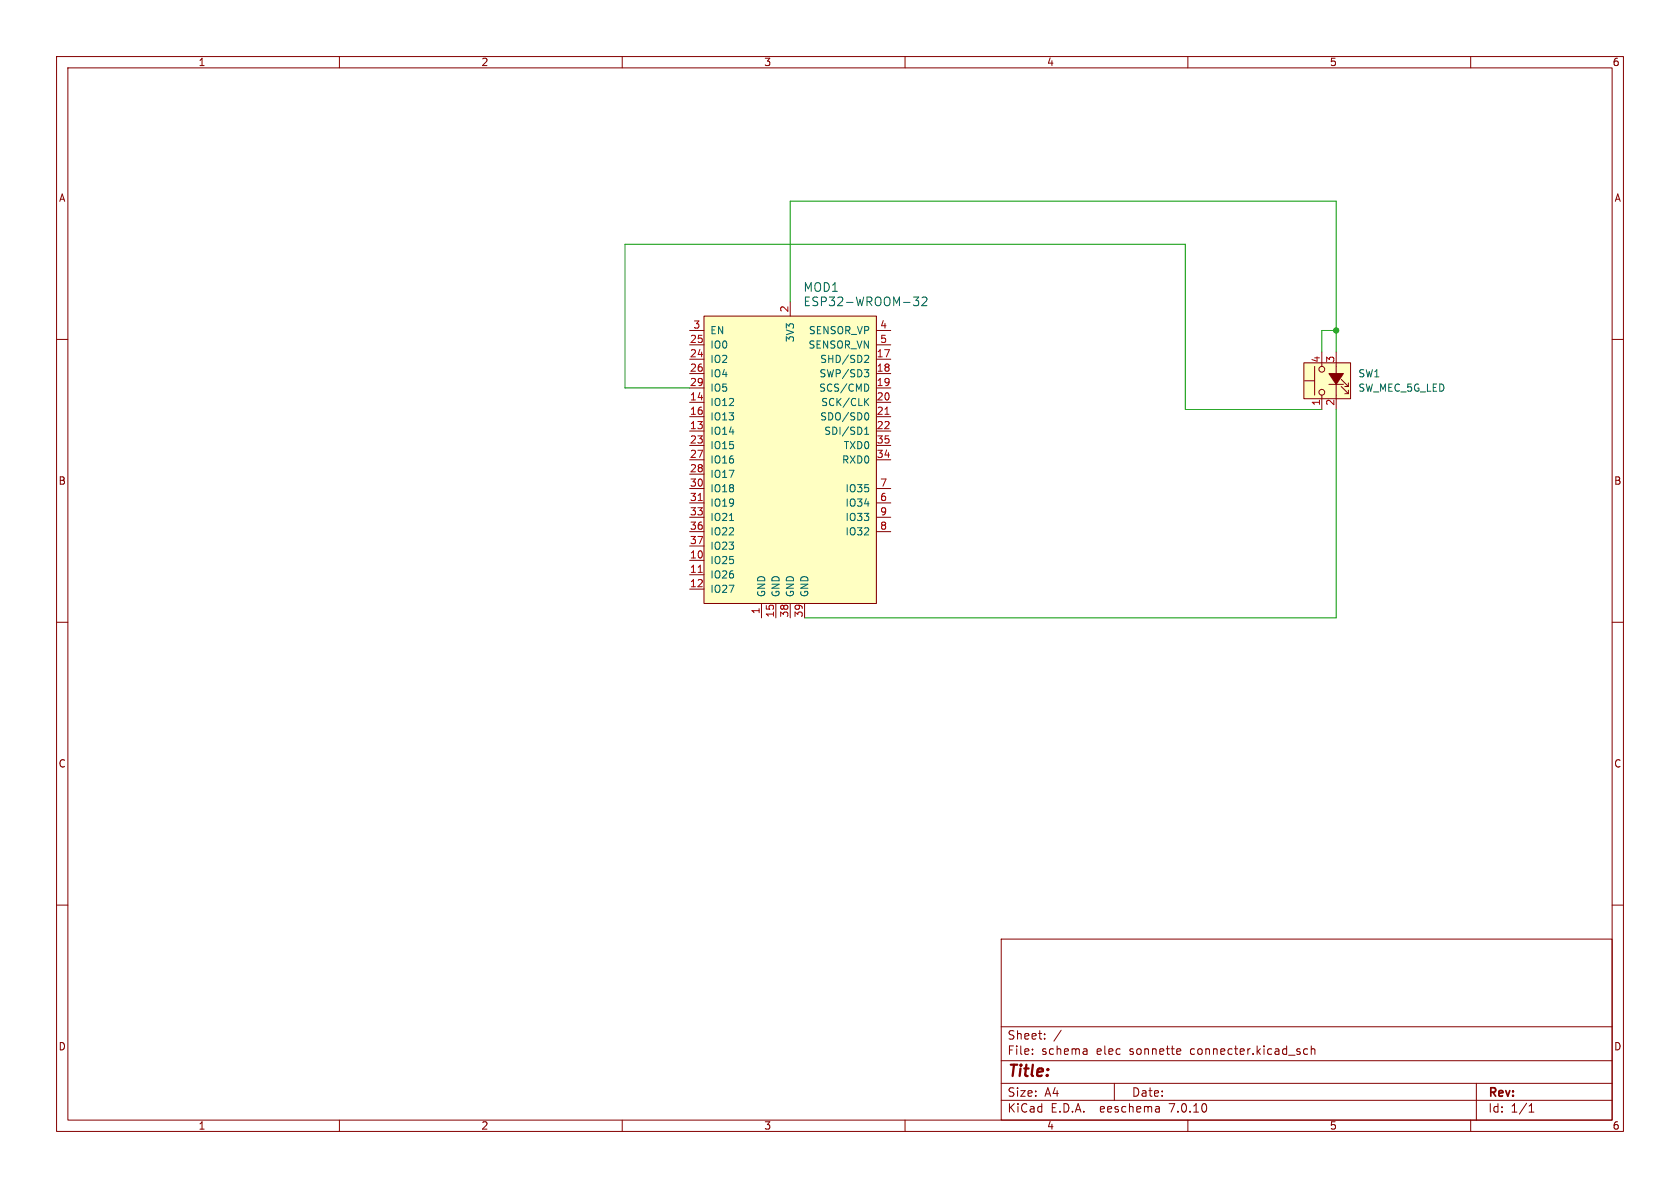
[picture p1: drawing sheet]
<svg xmlns="http://www.w3.org/2000/svg" width="297mm" height="210mm" viewBox="0 0 297 210" stroke-linecap="round" stroke-linejoin="round" font-family="sans-serif">
<g fill="none" stroke="#840000" stroke-width=".18">
<path d="M10 10h277v190h-277zM12 12h273v186h-273zM60 10v2M110 10v2M160 10v2M210 10v2M260 10v2M10 60h2M121.9 58.4h2.6M124.5 55.9h30.4v50.8h-30.4zM139.7 53.3v2.6M154.9 58.4h2.6"/>
<path d="M285 60h2M121.9 76.2h2.6M121.9 71.1h2.6M121.9 73.7h2.6M121.9 63.5h2.6M121.9 66h2.6M121.9 68.6h2.6M121.9 78.7h2.6M121.9 61h2.6M154.9 76.2h2.6M154.9 71.1h2.6M154.9 73.7h2.6"/>
<path d="M154.9 63.5h2.6M154.9 66h2.6M154.9 68.6h2.6M154.9 78.7h2.6M154.9 61h2.6M230.5 64.1h8.3v6.4h-8.3zM230.6 67.3h1.8M232.4 64.8v5.1M233.7 62.2v2.6M233.7 69.9v2.5M234.9 67.9h2.6M236.2 62.2v10.2"/>
<path d="M237.1 68.3l1.3 1.3M237.1 67.1l1.3 1.2M238.4 69v.6h-.7M238.4 67.7v.6h-.7M121.9 99.1h2.6M121.9 81.3h2.6M121.9 83.8h2.6M121.9 86.4h2.6M121.9 88.9h2.6M121.9 91.4h2.6M121.9 94h2.6M121.9 96.5h2.6"/>
<path d="M154.9 81.3h2.6M154.9 86.4h2.6M154.9 88.9h2.6M154.9 91.4h2.6M154.9 94h2.6M10 110h2M121.9 101.6h2.6M121.9 104.1h2.6M134.6 106.7v2.5M137.2 106.7v2.5M139.7 106.7v2.5M142.2 106.7v2.5"/>
<path d="M285 110h2M10 160h2M285 160h2M177 166h108v32h-108zM60 198v2M110 198v2M160 198v2M177 194.5h108M177 191.5h108M177 187.5h108M177 181.5h108M182.5 186.3v.1"/>
<path d="M182.5 185.5v.1M184.7 183.6v.1M184.7 182.8v.1M187.6 182.1l-1.3 2M192 185.4l.2 .2v.8M192.2 186.3l-.2 .1M192.2 185.8h-.2M197 191.5v3M204.9 195.7l.1 .9M205 196.5l-.2 .1M205 196h-.2M208.2 185.4l.5 .1v.3l-.7 .1"/>
<path d="M208.7 186.3l-.5 .1M210 198v2M231.2 185.5l-.5-.1-.2 .3v.4l.1 .2h.6M231.8 185.5l.2-.1 .4 .1 .1 .9M231.8 184.9v1.5M260 198v2M261 191.5v6.5M270.3 196.6h.9M270.3 195.5l.4-.4v1.5"/>
<circle cx="233.7" cy="69.3" r=".51"/>
<circle cx="233.7" cy="65.3" r=".51"/>
</g>
<g fill="#ffffc2" stroke="#ffffc2" stroke-width=".18">
<path d="M124.5 55.9h30.4v50.8h-30.4z"/>
<path d="M230.5 64.1h8.3v6.4h-8.3z"/>
</g>
<path d="M156.5 73.2h.7M123.4 88.5h.8M123.4 101.2h.8" fill="none" stroke="#a90000" stroke-width=".18"/>
<path d="M161.5 52.5h.9l-.5 .6 .4 .1v.7l-.2 .1h-.6M163 52.7l.6-.2 .2 .2 .1 .2-1 1.1h1M152.8 65.3h.8l-.4 .5 .3 .2 .1 .4-.3 .2h-.3M152.9 76.8h.7M152.9 75.9l.3-.4v1.3M153 62.8l.5 .1 .1 .3-.8 .9h.8M153 71l.6 .7M153.2 73a.68 .68 0 0 1 .4 .6 .68 .68 0 0 1-.4 .6M153.3 68l.3 .4-.3 .7M153.6 70.4l-.7 .8M129 92h.7" fill="none" stroke="#006464" stroke-width=".18"/>
<path d="M234.9 66h2.6l-1.3 1.9z" fill="#840000" stroke="#840000" stroke-width=".18"/>
<path d="M139.7 53.3v-17.7h96.5v26.6M236.2 58.4h-2.5v3.8M121.9 68.6h-11.4v-25.4h99v29.2h24.2M236.2 72.4v36.8h-94" fill="none" stroke="#009600" stroke-width=".18"/>
<circle cx="236.2" cy="58.4" r=".46" fill="#009600" stroke="#009600" stroke-width=".18"/>
<text font-size="2.8" fill="#840000" x="178" y="190.9">Title:</text>
<g font-size="2.1" fill="#006464">
<text x="142" y="51.8">MOD1</text>
<text x="142" y="54.3">ESP32-WROOM-32</text>
</g>
<g font-size="2.1" fill="#840000">
<text x="178" y="184">Sheet:</text>
<text x="178" y="186.7">File:</text>
<text x="184.1" y="186.7">schema</text>
<text x="193.9" y="186.7">elec</text>
<text x="199.8" y="186.7">sonnette</text>
<text x="210.7" y="186.7">connecter.kicad_sch</text>
<text x="178" y="196.9">KiCad</text>
<text x="178" y="194.1">Size:</text>
<text x="184.7" y="194.1">A4</text>
<text x="185.7" y="196.9">E.D.A.</text>
<text x="194.6" y="196.9">eeschema</text>
<text x="200" y="194.1">Date:</text>
<text x="207" y="196.9">7.0.10</text>
<text x="263" y="194.3">Rev:</text>
<text x="263" y="196.9">Id:</text>
<text x="267.1" y="196.9">1/1</text>
</g>
<g font-size="1.8" fill="#840000">
<text x="35" y="11.9">1</text>
<text x="85" y="11.9">2</text>
<text x="135" y="11.9">3</text>
<text x="185" y="11.9">4</text>
<text x="235" y="11.9">5</text>
<text x="285" y="11.9">6</text>
<text x="10.3" y="35.9">A</text>
<text x="285.3" y="35.9">A</text>
<text x="10.3" y="85.9">B</text>
<text x="285.3" y="85.9">B</text>
<text x="10.3" y="135.9">C</text>
<text x="285.3" y="135.9">C</text>
<text x="10.3" y="185.9">D</text>
<text x="285.3" y="185.9">D</text>
<text x="35" y="199.9">1</text>
<text x="85" y="199.9">2</text>
<text x="135" y="199.9">3</text>
<text x="185" y="199.9">4</text>
<text x="235" y="199.9">5</text>
<text x="285" y="199.9">6</text>
</g>
<g font-size="1.8" fill="#a90000">
<text x="122.5" y="58.2">3</text>
<text x="139.4" y="55.3" transform="rotate(-90 139.4 55.3)">2</text>
<text x="155.5" y="58.2">4</text>
<text x="121.9" y="63.2">24</text>
<text x="121.9" y="60.7">25</text>
<text x="121.9" y="65.8">26</text>
<text x="154.9" y="63.2">17</text>
<text x="154.9" y="65.8">18</text>
<text x="155.5" y="60.7">5</text>
<text x="233.4" y="64.2" transform="rotate(-90 233.4 64.2)">4</text>
<text x="236" y="64.2" transform="rotate(-90 236 64.2)">3</text>
<text x="121.9" y="70.9">14</text>
<text x="121.9" y="68.3">29</text>
<text x="154.9" y="68.3">19</text>
<text x="154.9" y="70.9">20</text>
<text x="233.4" y="71.8" transform="rotate(-90 233.4 71.8)">1</text>
<text x="236" y="71.8" transform="rotate(-90 236 71.8)">2</text>
<text x="121.9" y="75.9">13</text>
<text x="121.9" y="73.4">16</text>
<text x="154.9" y="73.4">21</text>
<text x="154.9" y="75.9">22</text>
<text x="121.9" y="78.5">23</text>
<text x="121.9" y="81">27</text>
<text x="121.9" y="83.6">28</text>
<text x="154.9" y="81">34</text>
<text x="154.9" y="78.5">35</text>
<text x="121.9" y="86.1">30</text>
<text x="121.9" y="88.6">31</text>
<text x="155.5" y="88.6">6</text>
<text x="155.5" y="86.1">7</text>
<text x="121.9" y="91.2">33</text>
<text x="121.9" y="93.7">36</text>
<text x="155.5" y="93.7">8</text>
<text x="155.5" y="91.2">9</text>
<text x="121.9" y="98.8">10</text>
<text x="121.9" y="101.3">11</text>
<text x="121.9" y="96.3">37</text>
<text x="121.9" y="103.9">12</text>
<text x="134.4" y="108.7" transform="rotate(-90 134.4 108.7)">1</text>
<text x="136.9" y="109.3" transform="rotate(-90 136.9 109.3)">15</text>
<text x="139.4" y="109.3" transform="rotate(-90 139.4 109.3)">38</text>
<text x="142" y="109.3" transform="rotate(-90 142 109.3)">39</text>
</g>
<g font-size="1.8" fill="#006464">
<text x="125.5" y="59.3">EN</text>
<text x="142.9" y="59.3">SENSOR_VP</text>
<text x="125.5" y="64.4">IO2</text>
<text x="125.5" y="61.8">IO0</text>
<text x="140.6" y="60.6" transform="rotate(-90 140.6 60.6)">3V3</text>
<text x="142.8" y="61.8">SENSOR_VN</text>
<text x="144.9" y="64.4">SHD/SD2</text>
<text x="125.5" y="72">IO12</text>
<text x="125.5" y="66.9">IO4</text>
<text x="125.5" y="69.4">IO5</text>
<text x="144.7" y="69.4">SCS/CMD</text>
<text x="144.8" y="66.9">SWP/SD3</text>
<text x="145.1" y="72">SCK/CLK</text>
<text x="240" y="69.4">SW_MEC_5G_LED</text>
<text x="240" y="66.9">SW1</text>
<text x="125.5" y="77.1">IO14</text>
<text x="125.5" y="74.5">IO13</text>
<text x="144.9" y="74.5">SDO/SD0</text>
<text x="145.6" y="77.1">SDI/SD1</text>
<text x="125.5" y="79.6">IO15</text>
<text x="125.5" y="82.1">IO16</text>
<text x="148.8" y="82.1">RXD0</text>
<text x="149.1" y="79.6">TXD0</text>
<text x="125.5" y="84.7">IO17</text>
<text x="125.5" y="87.2">IO18</text>
<text x="125.5" y="89.8">IO19</text>
<text x="149.4" y="89.8">IO34</text>
<text x="149.4" y="87.2">IO35</text>
<text x="125.5" y="92.3">IO21</text>
<text x="125.5" y="94.8">IO22</text>
<text x="149.4" y="94.8">IO32</text>
<text x="149.4" y="92.3">IO33</text>
<text x="125.5" y="99.9">IO25</text>
<text x="125.5" y="97.4">IO23</text>
<text x="125.5" y="102.5">IO26</text>
<text x="125.5" y="105">IO27</text>
<text x="135.5" y="105.7" transform="rotate(-90 135.5 105.7)">GND</text>
<text x="138" y="105.7" transform="rotate(-90 138 105.7)">GND</text>
<text x="140.6" y="105.7" transform="rotate(-90 140.6 105.7)">GND</text>
<text x="143.1" y="105.7" transform="rotate(-90 143.1 105.7)">GND</text>
</g>
</svg>
